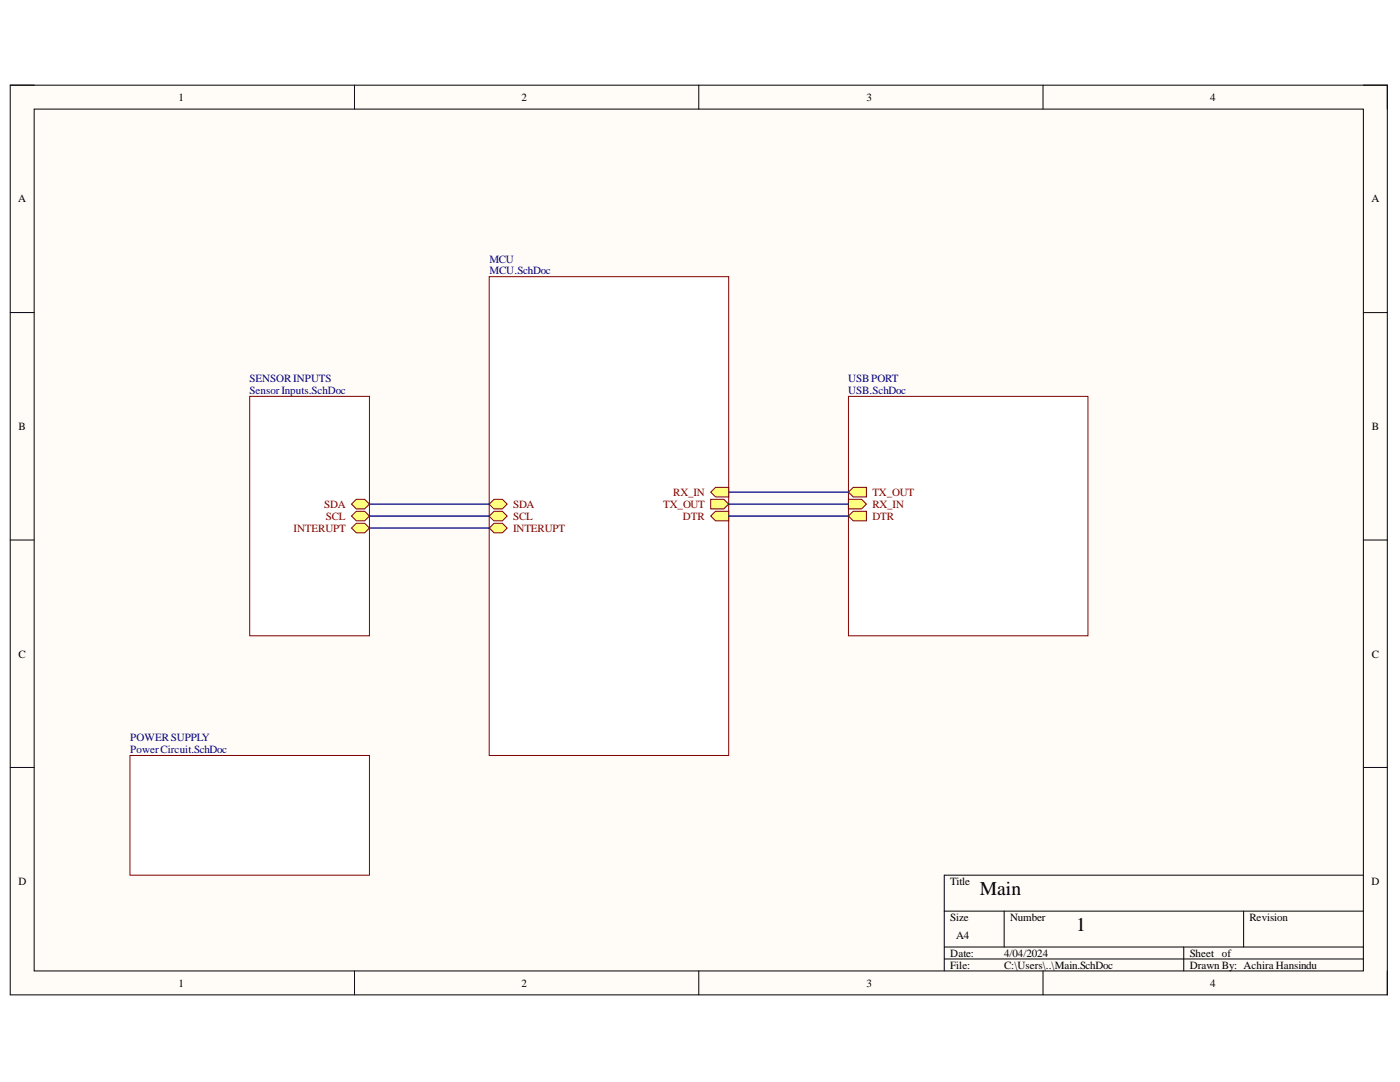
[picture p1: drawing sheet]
<svg xmlns="http://www.w3.org/2000/svg" width="279mm" height="216mm" viewBox="0 0 279 216" stroke-linecap="round" stroke-linejoin="round" font-family="sans-serif">
<path d="M2 17h274.9v181.5h-274.9z" fill-rule="evenodd" fill="#fffcf8"/>
<path d="M2 17h274.9v181.5h-274.9z" fill="none" stroke="#000" stroke-width=".2"/>
<path d="M6.8 21.8h265.3v171.9h-265.3z" fill-rule="evenodd" fill="#fffcf8"/>
<g fill="none" stroke="#000" stroke-width=".2">
<path d="M2 17h4.8M70.7 17v4.8M139.5 17v4.8M208.2 17v4.8M272.1 17h4.8v4.8M6.8 21.8h265.3v171.9h-265.3zM2 62.4h4.8M272.1 62.4h4.8M2 107.8h4.8M272.1 107.8h4.8M2 153.1h4.8M272.1 153.1h4.8"/>
<path d="M272.1 174.6h-83.7v19.1M70.7 193.7v4.8M139.5 193.7v4.8M188.4 181.8h83.7M188.4 189h83.7M188.4 191.4h83.7M200.4 181.8v7.2M208.2 193.7v4.8M236.2 189v4.7M248.2 181.8v7.2M276.9 193.7v4.8"/>
</g>
<path d="M97.6 55.2h47.8v95.5h-47.8z" fill-rule="evenodd" fill="#fff"/>
<path d="M97.6 55.2h47.8v95.5h-47.8z" fill="none" stroke="#800000" stroke-width=".2"/>
<path d="M97.6 100.6l1-1h1.7l.9 1-.9 .9h-1.7z" fill-rule="evenodd" fill="#ffff80"/>
<path d="M97.6 100.6l1-1h1.7l.9 1-.9 .9h-1.7z" fill="none" stroke="#800000" stroke-width=".2"/>
<path d="M97.6 103l1-1h1.7l.9 1-.9 .9h-1.7z" fill-rule="evenodd" fill="#ffff80"/>
<path d="M97.6 103l1-1h1.7l.9 1-.9 .9h-1.7z" fill="none" stroke="#800000" stroke-width=".2"/>
<path d="M97.6 105.4l1-1h1.7l.9 1-.9 .9h-1.7z" fill-rule="evenodd" fill="#ffff80"/>
<path d="M97.6 105.4l1-1h1.7l.9 1-.9 .9h-1.7z" fill="none" stroke="#800000" stroke-width=".2"/>
<path d="M141.8 98.2l1-1h2.6v2h-2.6z" fill-rule="evenodd" fill="#ffff80"/>
<path d="M141.8 98.2l1-1h2.6v2h-2.6z" fill="none" stroke="#800000" stroke-width=".2"/>
<path d="M141.8 99.6h2.7l.9 1-.9 .9h-2.7z" fill-rule="evenodd" fill="#ffff80"/>
<path d="M141.8 99.6h2.7l.9 1-.9 .9h-2.7z" fill="none" stroke="#800000" stroke-width=".2"/>
<path d="M141.8 103l1-1h2.6v1.9h-2.6z" fill-rule="evenodd" fill="#ffff80"/>
<path d="M141.8 103l1-1h2.6v1.9h-2.6z" fill="none" stroke="#800000" stroke-width=".2"/>
<path d="M25.9 150.7h47.8v23.9h-47.8z" fill-rule="evenodd" fill="#fff"/>
<path d="M25.9 150.7h47.8v23.9h-47.8z" fill="none" stroke="#800000" stroke-width=".2"/>
<path d="M49.8 79.1h23.9v47.8h-23.9z" fill-rule="evenodd" fill="#fff"/>
<path d="M49.8 79.1h23.9v47.8h-23.9z" fill="none" stroke="#800000" stroke-width=".2"/>
<path d="M70.1 100.6l1-1h1.7l.9 1-.9 .9h-1.7z" fill-rule="evenodd" fill="#ffff80"/>
<path d="M70.1 100.6l1-1h1.7l.9 1-.9 .9h-1.7z" fill="none" stroke="#800000" stroke-width=".2"/>
<path d="M70.1 103l1-1h1.7l.9 1-.9 .9h-1.7z" fill-rule="evenodd" fill="#ffff80"/>
<path d="M70.1 103l1-1h1.7l.9 1-.9 .9h-1.7z" fill="none" stroke="#800000" stroke-width=".2"/>
<path d="M70.1 105.4l1-1h1.7l.9 1-.9 .9h-1.7z" fill-rule="evenodd" fill="#ffff80"/>
<path d="M70.1 105.4l1-1h1.7l.9 1-.9 .9h-1.7z" fill="none" stroke="#800000" stroke-width=".2"/>
<path d="M169.3 79.1h47.8v47.8h-47.8z" fill-rule="evenodd" fill="#fff"/>
<path d="M169.3 79.1h47.8v47.8h-47.8z" fill="none" stroke="#800000" stroke-width=".2"/>
<path d="M170.3 97.2h2.6v2h-2.6l-1-1z" fill-rule="evenodd" fill="#ffff80"/>
<path d="M170.3 97.2h2.6v2h-2.6l-1-1z" fill="none" stroke="#800000" stroke-width=".2"/>
<path d="M169.3 99.6h2.7l.9 1-.9 .9h-2.7z" fill-rule="evenodd" fill="#ffff80"/>
<path d="M169.3 99.6h2.7l.9 1-.9 .9h-2.7z" fill="none" stroke="#800000" stroke-width=".2"/>
<path d="M170.3 102h2.6v1.9h-2.6l-1-.9z" fill-rule="evenodd" fill="#ffff80"/>
<path d="M170.3 102h2.6v1.9h-2.6l-1-.9z" fill="none" stroke="#800000" stroke-width=".2"/>
<path d="M145.4 98.2h23.9M73.7 100.6h23.9M73.7 103h23.9M73.7 105.4h23.9M145.4 100.6h23.9M145.4 103h23.9" fill="none" stroke="#000080" stroke-width=".25"/>
<g font-size="3.9">
<text x="195.6" y="178.6">Main</text>
<text x="214.8" y="185.8">1</text>
</g>
<g font-size="2.2">
<text x="35.6" y="20.1">1</text>
<text x="104.1" y="20.1">2</text>
<text x="172.9" y="20.1">3</text>
<text x="241.5" y="20.1">4</text>
<text x="3.6" y="40.4">A</text>
<text x="273.7" y="40.4">A</text>
<text x="3.7" y="85.8">B</text>
<text x="273.8" y="85.8">B</text>
<text x="3.7" y="131.2">C</text>
<text x="273.8" y="131.2">C</text>
<text x="3.7" y="176.6">D</text>
<text x="189.7" y="176.6">Title</text>
<text x="273.7" y="176.6">D</text>
<text x="189.7" y="183.7">Size</text>
<text x="201.6" y="183.7">Number</text>
<text x="249.3" y="183.7">Revision</text>
<text x="189.7" y="190.9">Date:</text>
<text x="190.8" y="187.4">A4</text>
<text x="200.4" y="190.9">4/04/2024</text>
<text x="237.4" y="190.9">Sheet of</text>
<text x="35.6" y="196.9">1</text>
<text x="104.1" y="196.9">2</text>
<text x="172.9" y="196.9">3</text>
<text x="189.7" y="193.3">File:</text>
<text x="200.4" y="193.3">C:\Users\..\Main.SchDoc</text>
<text x="237.4" y="193.3">Drawn By: Achira Hansindu</text>
<text x="241.5" y="196.9">4</text>
</g>
<g font-size="2.2" fill="#000080">
<text x="97.7" y="52.4">MCU</text>
<text x="97.7" y="54.8">MCU.SchDoc</text>
<text x="49.8" y="76.2">SENSORINPUTS</text>
<text x="169.3" y="76.2">USBPORT</text>
<text x="49.8" y="78.7">SensorInputs.SchDoc</text>
<text x="169.3" y="78.7">USB.SchDoc</text>
<text x="26" y="147.9">POWERSUPPLY</text>
<text x="26" y="150.3">PowerCircuit.SchDoc</text>
</g>
<g font-size="2.2" fill="#800000">
<text x="64.7" y="101.3">SDA</text>
<text x="102.4" y="101.3">SDA</text>
<text x="132.3" y="101.3">TX_OUT</text>
<text x="134.4" y="99">RX_IN</text>
<text x="174.1" y="99">TX_OUT</text>
<text x="174.1" y="101.3">RX_IN</text>
<text x="58.6" y="106.1">INTERUPT</text>
<text x="65" y="103.7">SCL</text>
<text x="102.4" y="103.7">SCL</text>
<text x="102.4" y="106.1">INTERUPT</text>
<text x="136.3" y="103.7">DTR</text>
<text x="174.1" y="103.7">DTR</text>
</g>
</svg>
